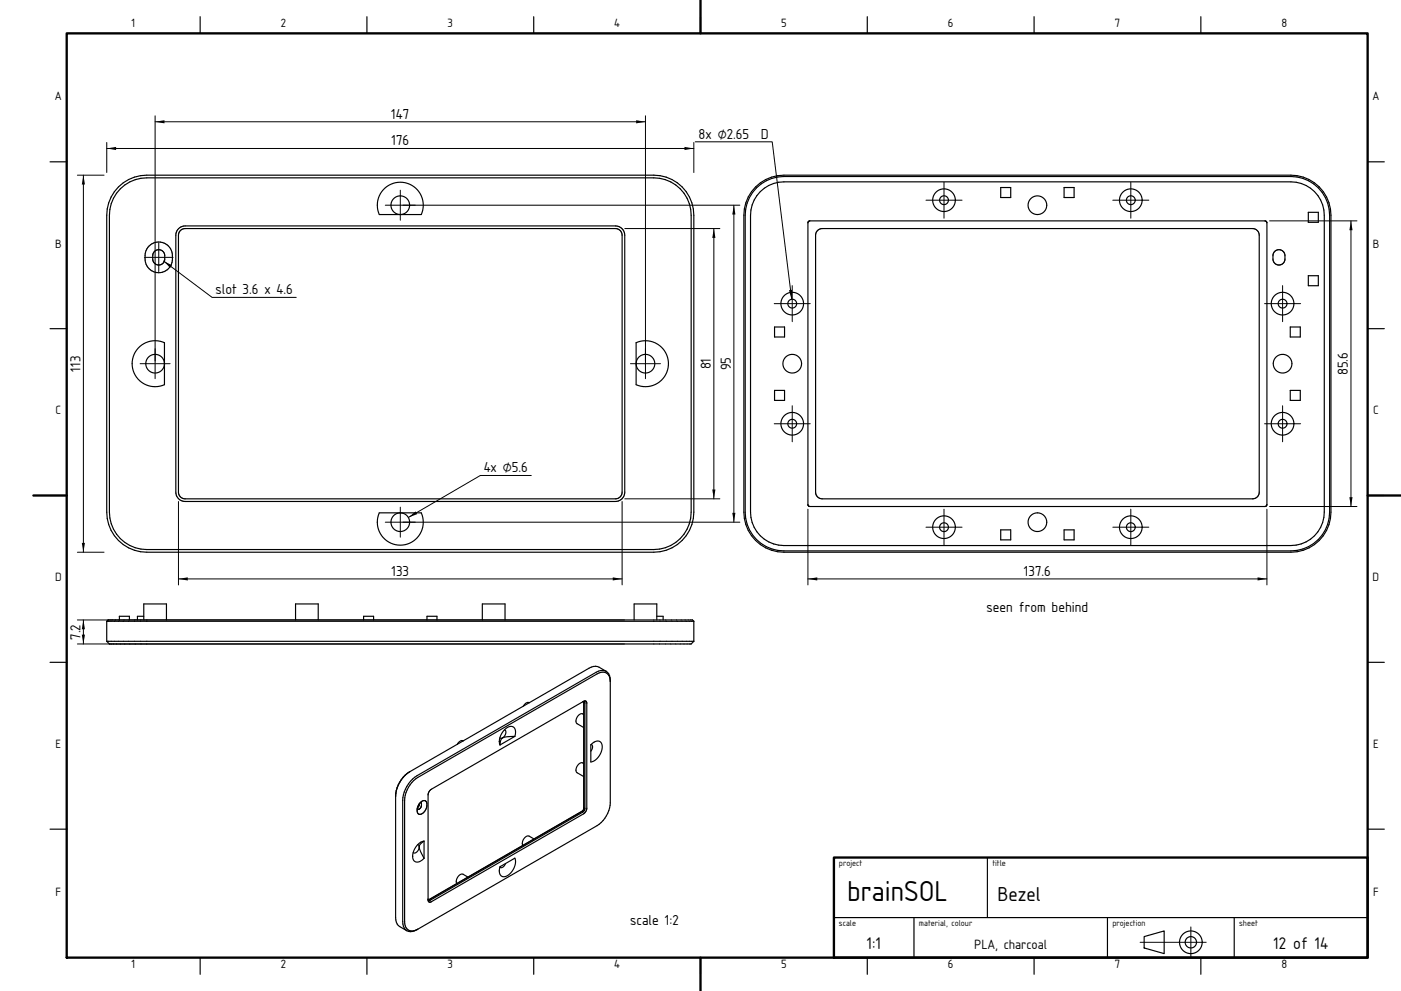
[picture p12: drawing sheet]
<svg xmlns="http://www.w3.org/2000/svg" width="420mm" height="297mm" viewBox="0 0 420 297" stroke-linecap="round" stroke-linejoin="round" font-family="sans-serif">
<g fill="#000">
<path d="M46.5 36.5l2.8-.5v1zM190.7 36l2.8 .5-2.8 .5zM25 52.5l.5 2.8h-1zM32 44.5l2.8-.5v1zM205.2 44l2.8 .5-2.8 .5zM49 78.2l2.6 1.3-.6 .8zM214 68.5l.5 2.8h-1zM220 61.5l.5 2.8h-1zM405 66.2l.5 2.8h-1zM236.5 87l1-.2-.2 2.9zM122.4 155.1l2.2-1.8 .5 .8zM213.5 146.7h1l-.5 2.8z"/>
<path d="M219.5 153.7h1l-.5 2.8zM404.5 149h1l-.5 2.8zM24.5 162.7h1l-.5 2.8zM53.5 173.5l2.8-.5v1zM183.7 173l2.8 .5-2.8 .5zM242.2 173.5l2.8-.5v1zM377 173l2.8 .5-2.8 .5zM24.5 190.2h1l-.5 2.8zM25 185.8l.5 2.8h-1z"/>
</g>
<g fill="none" stroke="#000" stroke-width=".35">
<path d="M60 5v5M110 5v5M160 5v5M210 5v5M260 5v5M310 5v5M360 5v5M15 48.5h5M35.5 56a12 12 0 0 1 8.5-3.5h152a12 12 0 0 1 12 12v89a12 12 0 0 1-12 12h-152a12 12 0 0 1-12-12v-89a12 12 0 0 1 3.5-8.5zM36.1 56.6a11.2 11.2 0 0 1 7.9-3.3h152a11.2 11.2 0 0 1 11.2 11.2v89a11.2 11.2 0 0 1-11.2 11.2h-152a11.2 11.2 0 0 1-11.2-11.2v-89a11.2 11.2 0 0 1 3.3-7.9zM115.4 56.4a6.9 6.9 0 0 1 8.6-.5 6.9 6.9 0 0 1 2.3 8.4h-12.6a6.9 6.9 0 0 1 1.7-7.9zM226.5 56a12 12 0 0 1 8.5-3.5h152a12 12 0 0 1 12 12v89a12 12 0 0 1-12 12h-152a12 12 0 0 1-12-12v-89a12 12 0 0 1 3.5-8.5z"/>
<path d="M226.8 56.3a11.6 11.6 0 0 1 8.2-3.4h152a11.6 11.6 0 0 1 11.6 11.6v89a11.6 11.6 0 0 1-11.6 11.6h-152a11.6 11.6 0 0 1-11.6-11.6v-89a11.6 11.6 0 0 1 3.4-8.2zM227.9 57.4a10 10 0 0 1 7.1-2.9h152a10 10 0 0 1 10 10v89a10 10 0 0 1-10 10h-152a10 10 0 0 1-10-10v-89a10 10 0 0 1 2.9-7.1zM300 56.2h3v3h-3zM319 56.2h3v3h-3zM410 48.5h5M44.7 73.7a4.2 4.2 0 0 1 4.9-.6 4.2 4.2 0 0 1 2.1 4.5 4.2 4.2 0 0 1-4.7 4.1 4.2 4.2 0 0 1-3.5-5.1l.3-1.5zM46.3 75.4a1.8 1.8 0 0 1 2-.4 1.8 1.8 0 0 1 1.1 1.6v1a1.8 1.8 0 0 1-1.8 1.8 1.8 1.8 0 0 1-1.8-1.8v-1.4zM53.5 68.5l.7-.5 1.3-.3h129a2.79 2.79 0 0 1 2.8 2.8v77a2.79 2.79 0 0 1-2.8 2.8h-129a2.79 2.79 0 0 1-2.8-2.8v-77l.3-1.3zM54.1 69.1l1.4-.6h129a2 2 0 0 1 2 2v77a2 2 0 0 1-2 2h-129a2 2 0 0 1-2-2v-77zM242.4 66.4l.4-.2 136.8 .1 .2 .5-.1 84.8-.5 .2-136.8-.1-.2-.5v-84.4zM245.1 69.1l1.4-.6h129a2 2 0 0 1 2 2v77a2 2 0 0 1-2 2h-129a2 2 0 0 1-2-2v-77zM382.1 75.4a1.8 1.8 0 0 1 2-.4 1.8 1.8 0 0 1 1.1 1.6v1a1.8 1.8 0 0 1-1.8 1.8 1.8 1.8 0 0 1-1.8-1.8l.1-1.4z"/>
<path d="M392.2 63.6h3v3h-3zM15 98.5h5M232.2 98h3v3h-3zM386.8 98h3v3h-3zM392.2 82.6h3v3h-3zM410 98.5h5M41.9 103.9a6.9 6.9 0 0 1 7.4-1.2v12.6a6.9 6.9 0 0 1-8.6-2.5 6.9 6.9 0 0 1 1.2-8.9zM190.7 102.7a6.9 6.9 0 0 1 9.7 6.3 6.9 6.9 0 0 1-9.7 6.3zM232.2 117h3v3h-3zM386.8 117h3v3h-3zM15 148.5h5M113.7 153.7h12.6a6.9 6.9 0 0 1-6.3 9.7 6.9 6.9 0 0 1-6.3-9.7z"/>
<path d="M300 158.8h3v3h-3zM319 158.8h3v3h-3zM410 148.5h5M15 198.5h5M32 186.2v6M32 186.2l.4-.4h175.2l.4 .4M32 186.2h176M32 192.2h176M32 192.2l.8 .8h174.4l.8-.8M35.8 185.8v-1.1h3v1.1M43.1 185.8v-4.8h6.8v4.8M43.1 184.7h-1.9v1.1"/>
<path d="M88.6 185.8v-4.8h6.8v4.8M109 185.8v-1.1h3v1.1M128 185.8v-1.1h3v1.1M144.6 185.8v-4.8h6.8v4.8M190.1 185.8v-4.8h6.8v4.8M196.9 184.7h1.9v1.1M208 186.2v6M410 198.5h5M151.2 218.7a1.51 1.51 0 0 1-.5 2.4M158.6 210.6l-.8 .1-.9 .9M158.6 210.6h.1M175 210.3h-.3"/>
<path d="M175 210.3l.3 .5v31.4l-.3 1-46 26.6-.6-.1M175 210.3h.1M175 210.3v32.2M175 214.1a1.76 1.76 0 0 0-2.3 1.8l.2 .9 2.1 1.2M175 210.3v32.1M181.7 201.2a2.9 2.9 0 0 0-3 .3l-53.7 31a9.4 9.4 0 0 0-4.3 7.4v36.3a3.1 3.1 0 0 0 1.3 2.7M181.7 201.2a4.3 4.3 0 0 0-3.8-1.5l-1.3 .6-53.8 31M181.7 201.2a3 3 0 0 1 1.3 3.1M182.9 203.6a2.33 2.33 0 0 0-1.4-2.1 2.33 2.33 0 0 0-2.5 .5l-53.7 31a8.8 8.8 0 0 0-4 6.9v36.3a2.41 2.41 0 0 0 1.2 2.6 2.41 2.41 0 0 0 2.8-.3M183 203.9v36.7a8.8 8.8 0 0 1-4 6.9l-54 31.1a3.1 3.1 0 0 1-3 .3M118.8 236.9l-.2 1.6v36.5a3.1 3.1 0 0 0 1.2 2.7l2.2 1.2M119.1 236.1l-.5 2.5"/>
<path d="M119.8 234.4l-.7 1.7M120.9 232.9l-1.1 1.6M121.5 232.3l-1.7 2.1M122.2 231.7l-.8 .6M122.8 231.3l-.7 .5M122.8 231.3l-.1 .1M129 236.8l45.9-26.6a.6 .6 0 0 1 .7-.1 .6 .6 0 0 1 .3 .7v31.4l-.5 1.3-46.1 26.7a.6 .6 0 0 1-.7 .1 .6 .6 0 0 1-.3-.6v-31.5l.2-.7zM138.9 222a1.45 1.45 0 0 0-1.8 1.1M149.7 222.2h.1M149.7 222.2l.2 1.1M149.9 221.1h.8M150.7 221.1l-.6 .7-.2 1.5"/>
<path d="M154.3 220.7a1.98 1.98 0 0 0-.9-3 4.5 4.5 0 0 0-3.7 4.5M154.3 220.7l-2.5 .1-1.1 .3M154.3 220.7l-4.4 2.6M175 228.8a1.76 1.76 0 0 0-2.3 1.8l.2 .9 2.1 1.2M177.2 223.1a1.27 1.27 0 0 1-.1 2M177.4 223a1.88 1.88 0 0 1 2.7-.6 4.4 4.4 0 0 1-2.2 5.7l-.8 .3v-5.2zM15 248.5h5M123.7 256.6a1.57 1.57 0 0 0 1 1.7 1.57 1.57 0 0 0 1.8-.5l.6-.6M123.7 256.6h.1M125.1 242.3h.1M125.2 242h.1M125.2 253.1l.5 .7"/>
<path d="M125.7 253.8a1.51 1.51 0 0 1-1.8 1.7M125.7 253.8l.3 1.2 1.1 2.2M125.7 240.9l-.1 .6-.4 .5M126 240.6a1.08 1.08 0 0 1 1.4-.7 1.08 1.08 0 0 1 .6 1.5 2.44 2.44 0 0 1-2.5 2.6 2.66 2.66 0 0 1 .5-3.4zM126 240.5h.1M126.1 240.5l.2 .9a.88 .88 0 0 1-.3 .8 .88 .88 0 0 1-.9 .1M127.1 252.1a4.9 4.9 0 0 0-3.4 4.5M127.1 252.1l-1.1 .9-.3 .8M127.1 252.1v5.1M149.9 259.8l4.4-2.6a4.5 4.5 0 0 1-3.5 5.5l-.7-.3a2.7 2.7 0 0 1-.2-2.6zM151.5 258.8a1.27 1.27 0 0 1-1.6 1.1M160.1 251.4l-1.5-.8a2.06 2.06 0 0 0-1.9 2.8"/>
<path d="M174.7 243l-46.3 26.7M175 242.5l-.3 .5M296 257v18M410 248.5h5M128.3 269.4l.1 .3M128.4 269.7h.1M140.3 262.9l-1.5-.9a2.06 2.06 0 0 0-1.9 2.8M149.7 261h.1M250 275h160M274 275v12M332 275v12M370 275v12"/>
<path d="M60 287v5M110 287v5M160 287v5M210 287v5M260 287v5M310 287v5M343 280.7l6-1.7v6.8l-6-1.7zM360 287v5"/>
<circle cx="283" cy="60" r="1.33"/>
<circle cx="339" cy="60" r="1.33"/>
<circle cx="120" cy="61.5" r="2.8"/>
<circle cx="283" cy="60" r="3.4"/>
<circle cx="311" cy="61.5" r="2.8"/>
<circle cx="339" cy="60" r="3.4"/>
<circle cx="237.5" cy="91" r="1.33"/>
<circle cx="237.5" cy="91" r="3.4"/>
<circle cx="384.5" cy="91" r="1.32"/>
<circle cx="384.5" cy="91" r="3.4"/>
<circle cx="46.5" cy="109" r="2.8"/>
<circle cx="193.5" cy="109" r="2.8"/>
<circle cx="237.5" cy="109" r="2.8"/>
<circle cx="384.5" cy="109" r="2.8"/>
<circle cx="237.5" cy="127" r="1.33"/>
<circle cx="237.5" cy="127" r="3.4"/>
<circle cx="384.5" cy="127" r="1.32"/>
<circle cx="384.5" cy="127" r="3.4"/>
<circle cx="120" cy="156.5" r="2.8"/>
<circle cx="283" cy="158" r="1.33"/>
<circle cx="283" cy="158" r="3.4"/>
<circle cx="311" cy="156.5" r="2.8"/>
<circle cx="339" cy="158" r="1.33"/>
<circle cx="339" cy="158" r="3.4"/>
<circle cx="357" cy="282.4" r="3.4"/>
<circle cx="357" cy="282.4" r="1.7"/>
</g>
<g fill="none" stroke="#000" stroke-width=".3">
<path d="M46.5 34.7v78.8M46.5 36.5h147M193.5 34.7v78.8M23.2 52.5h8M25 52.5v113M32 42.7v9M32 44.5h176M120 57v9M208 42.7v9M208.4 42.5h23.1l5.8 47.2M277.6 60h10.8M283 54.6v10.8"/>
<path d="M333.6 60h10.8M339 54.6v10.8M43.3 77.1h8.6M47.6 72.8v8.6M49 78.2l14.6 10.9h25.2M115.5 61.5h106.3M187.3 68.5h28.5M214 68.5v81M220 61.5v95M380.6 66.2h26.2M405 66.2v85.6M232.1 91h10.8"/>
<path d="M237.5 85.6v10.8M379.1 91h10.8M384.5 85.6v10.8M42 109h9M189 109h9M232.1 127h10.8M237.5 121.6v10.8M379.1 127h10.8M384.5 121.6v10.8M53.5 150.3v25M115.5 156.5h106.3M120 152v9"/>
<path d="M159.3 142.5h-15.3l-21.6 12.6M186.5 150.3v25M187.3 149.5h28.5M242.2 152.6v22.7M277.6 158h10.8M283 152.6v10.8M333.6 158h10.8M339 152.6v10.8M379.8 152.6v22.7M380.6 151.8h26.2M23.2 165.5h8M53.5 173.5h133"/>
<path d="M242.2 173.5h137.6M23.2 193h164M23.2 185.8h164M25 185.8v7.2M357 277.8v9.2M341.8 282.4h19.8"/>
</g>
<path d="M20 10h390v277h-390zM210 0v10M10 148.5h10M410 148.5h10M250 257h160v30h-160zM210 287v10" fill="none" stroke="#000" stroke-width=".7"/>
<text font-size="8.1" x="254" y="270">brainSOL</text>
<text font-size="5.7" x="299" y="270">Bezel</text>
<g font-size="4.7">
<text x="259.9" y="284.4">1:1</text>
<text x="381.8" y="284.4">12 of 14</text>
</g>
<g font-size="4.1">
<text x="117.3" y="35.6">147</text>
<text x="209.4" y="41.6">8x ⌀2.65</text>
<text x="228.1" y="41.6">D</text>
<text x="117.3" y="43.6">176</text>
<text x="64.6" y="88.2">slot 3.6 x 4.6</text>
<text x="24.1" y="111.4" transform="rotate(-90 24.1 111.4)">113</text>
<text x="213.1" y="110.7" transform="rotate(-90 213.1 110.7)">81</text>
<text x="219.1" y="111" transform="rotate(-90 219.1 111)">95</text>
<text x="404.1" y="112.5" transform="rotate(-90 404.1 112.5)">85.6</text>
<text x="145" y="141.6">4x ⌀5.6</text>
<text x="117.4" y="172.6">133</text>
<text x="307" y="172.6">137.6</text>
<text x="295.8" y="183.5">seen from behind</text>
<text x="24.1" y="191.7" transform="rotate(-90 24.1 191.7)">7.2</text>
<text x="189" y="277.2">scale 1:2</text>
</g>
<text font-size="3.8" x="292.1" y="284.4">PLA, charcoal</text>
<g font-size="3.4">
<text x="39.4" y="8.2">1</text>
<text x="84.2" y="8.2">2</text>
<text x="134.2" y="8.2">3</text>
<text x="184.1" y="8.2">4</text>
<text x="234.2" y="8.2">5</text>
<text x="284.2" y="8.2">6</text>
<text x="334.2" y="8.2">7</text>
<text x="384.1" y="8.2">8</text>
<text x="16.5" y="30">A</text>
<text x="411.5" y="30">A</text>
<text x="16.5" y="74.2">B</text>
<text x="411.5" y="74.2">B</text>
<text x="16.7" y="124.2">C</text>
<text x="411.7" y="124.2">C</text>
<text x="16.5" y="174.2">D</text>
<text x="411.5" y="174.2">D</text>
<text x="16.7" y="224.2">E</text>
<text x="411.7" y="224.2">E</text>
<text x="16.7" y="268.5">F</text>
<text x="411.7" y="268.5">F</text>
<text x="39.4" y="290.2">1</text>
<text x="84.2" y="290.2">2</text>
<text x="134.2" y="290.2">3</text>
<text x="184.1" y="290.2">4</text>
<text x="234.2" y="290.2">5</text>
<text x="284.2" y="290.2">6</text>
<text x="334.2" y="290.2">7</text>
<text x="384.1" y="290.2">8</text>
</g>
<g font-size="2.4">
<text x="251.5" y="259.6">project</text>
<text x="297.5" y="259.6">title</text>
<text x="251.5" y="277.6">scale</text>
<text x="275.5" y="277.6">material, colour</text>
<text x="333.5" y="277.6">projection</text>
<text x="371.5" y="277.6">sheet</text>
</g>
</svg>
